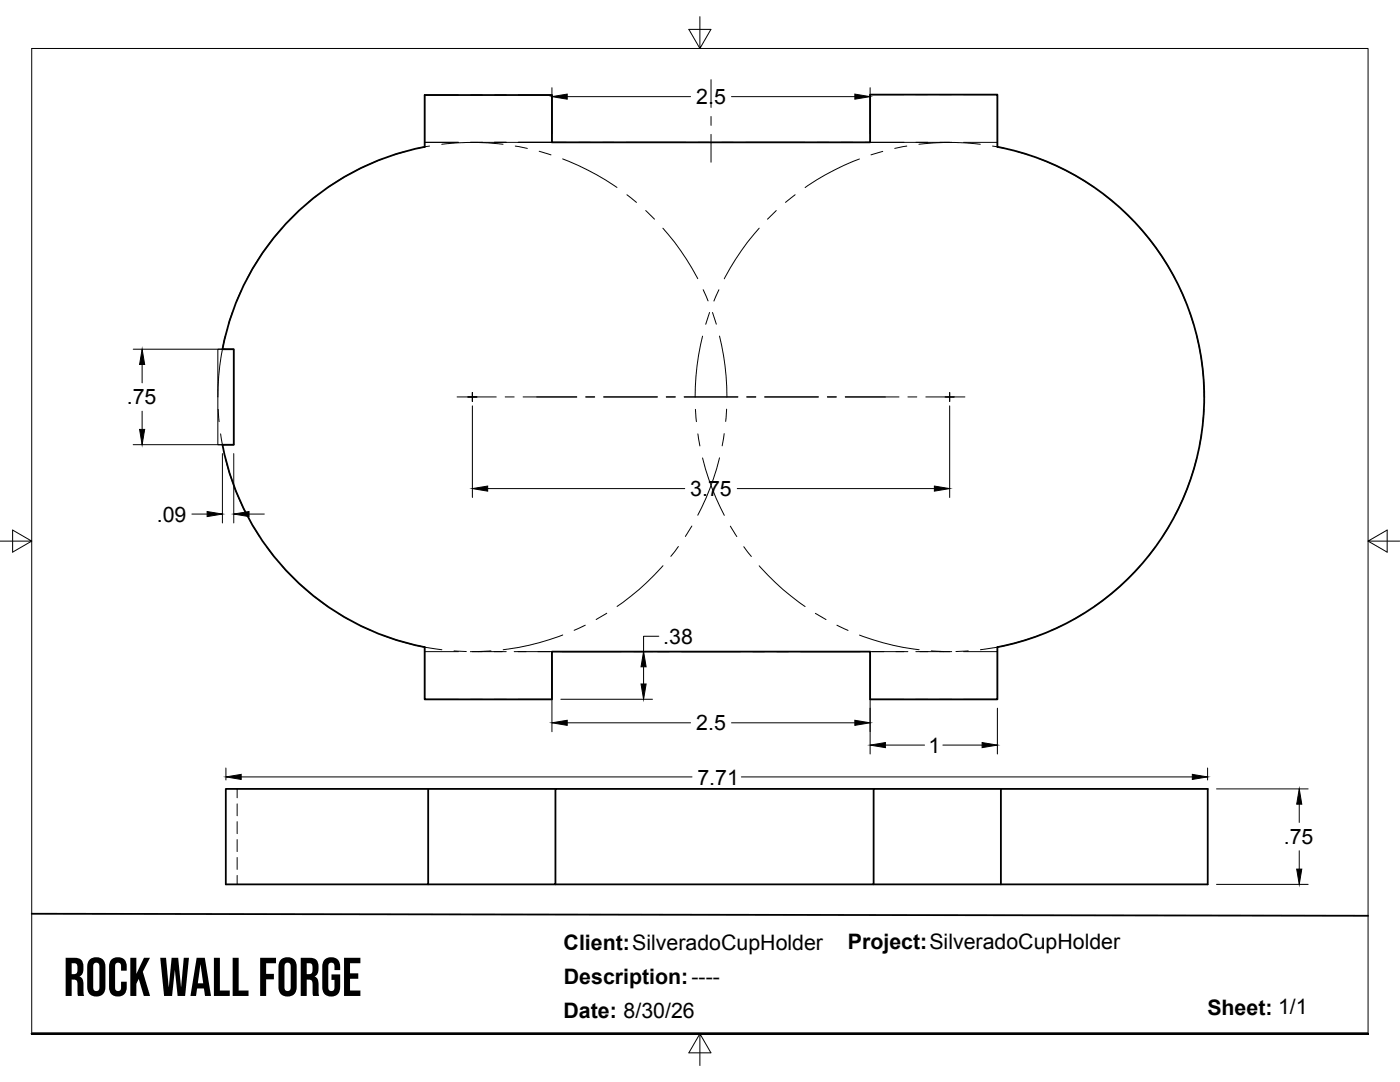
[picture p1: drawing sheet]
<svg xmlns="http://www.w3.org/2000/svg" width="279mm" height="216mm" viewBox="0 0 279 216" stroke-linecap="round" stroke-linejoin="round" font-family="sans-serif">
<!-- layer: Visible -->
<path d="M84.8 29.3v-10.3h25.4v9.4h63.5v-9.5h25.4v10.4M84.8 29.3a50.8 50.8 0 0 0-40.4 40.4h2.3v19.1l-2.3-.1a50.8 50.8 0 0 0 40.4 40.4v10.5h25.4v-9.6h63.5v9.6h25.4v-10.5a50.8 50.8 0 0 0 41.2-49.9 50.8 50.8 0 0 0-41.2-49.9M85.4 157.4h-40.3v19.1h40.3v-19.1h25.4M174.3 157.4h-63.5v19.1h-25.4M199.7 157.4h-25.4v19.1h-63.5M174.3 176.5h25.4v-19.1h41.3v19.1h-41.3" fill="none" stroke="#000" stroke-width=".36"/>
<!-- layer: Reference -->
<g fill="none" stroke="#000" stroke-width=".2">
<path d="M91.5 19h-6.7v10.4M93.9 19h2.4M98.6 19h2.4M103.4 19h6.8v9.4M180.4 18.9h-6.7v9.5M182.8 18.9h2.4M187.5 18.9h2.4M192.3 18.9h6.8v10.4M63.4 38.9l-1.9 1.5M76.3 31.7a49.6 49.6 0 0 0-10.9 5.7M80.9 30.2l-2.3 .7M84.8 28.4h6.7"/>
<path d="M85.7 29.1l-2.4 .5M88.2 28.8l.9-.1a50.6 50.6 0 0 1 11.3 .1M93.9 28.4h19.2M102.8 29.1l2.4 .5M107.6 30.2l2.4 .7M112.3 31.7l1.2 .5a51.3 51.3 0 0 1 9.6 5.2M115.4 28.4h2.4M120.2 28.4h2.4M125 28.4h11.9M125.1 38.9l1.9 1.5M139.3 28.4h2.3M144 28.4h2.4"/>
<path d="M148.8 28.4h11.9M158.7 38.9l-1.9 1.5M163.1 28.4h2.3M167.8 28.4h2.4M171.5 31.7a49.6 49.6 0 0 0-10.8 5.7M172.6 28.4h17.3M176.2 30.2l-2.4 .7M181 29.1l-2.4 .5M183.4 28.8l1-.1a50.6 50.6 0 0 1 11.2 .1M192.3 28.4h6.8M198.1 29.1l2.4 .5M202.9 30.2l2.3 .7"/>
<path d="M207.5 31.7l1.2 .5a51.3 51.3 0 0 1 9.7 5.2M220.4 38.9l1.9 1.5M48.2 57.8l-1 2.3M56.3 45.5a49.5 49.5 0 0 0-7 10.1M59.7 42l-1.8 1.7M128.9 42l1.7 1.7M132.3 45.5a50.1 50.1 0 0 1 7 10.1M140.3 57.8l1 2.2M143.5 57.8l-1 2.3M151.5 45.5a49.5 49.5 0 0 0-7 10.1M154.9 42l-1.7 1.7M224.1 42l1.8 1.7"/>
<path d="M227.5 45.5a50.1 50.1 0 0 1 7 10.1M235.6 57.8l1 2.2M43.5 69.7h3.2v19.1h-3.2zM45 67.1a50.1 50.1 0 0 0-1.5 12.1M46.4 62.4l-.8 2.3M140.2 67.1a50.1 50.1 0 0 0-1.5 12.1M141.6 62.4l-.8 2.3M142.2 62.4l.8 2.3M143.6 67.1a50.4 50.4 0 0 1 1.5 12.1M237.4 62.4l.8 2.3M238.8 67.1a50.4 50.4 0 0 1 1.5 12.1M43.5 81.7l.2 2.4"/>
<path d="M44 86.6l.4 2.4M45 91.4v.1a50.2 50.2 0 0 0 4.3 11.3M138.8 81.7l.2 2.4M139.3 86.6l.4 2.4M140.2 91.4l.1 .1a50.2 50.2 0 0 0 4.2 11.3M143.6 91.4v.1a49.6 49.6 0 0 1-4.3 11.3M144.5 86.5l-.4 2.5M145 81.6l-.2 2.5M238.8 91.4v.1a49.6 49.6 0 0 1-4.3 11.3M239.8 86.5l-.4 2.5M240.3 81.6l-.2 2.5M50.5 105l1.3 2.1"/>
<path d="M53.2 109.1l1.5 1.9M56.3 112.9l.3 .4a48.5 48.5 0 0 0 8.8 7.7M132.3 112.9l-.3 .4a48.1 48.1 0 0 1-8.9 7.7M135.4 109.1l-1.5 1.9M138.1 105l-1.3 2M145.8 105l1.2 2.1M148.4 109.1l1.5 1.9M151.5 112.9l.3 .4a48.5 48.5 0 0 0 8.9 7.7M227.6 112.9l-.4 .4a48.1 48.1 0 0 1-8.8 7.7M230.6 109.1l-1.5 1.9M233.3 105l-1.3 2M67.5 122.4l2.1 1.2"/>
<path d="M71.8 124.8l2.2 1M76.3 126.7l.7 .3a49.1 49.1 0 0 0 11.2 2.6M84.8 129.1v10.5h6.7M84.8 130h6.7M90.6 129.9l2.5 .1M93.9 130h7.1M93.9 139.6h2.4M98 129.9l-2.5 .1M98.6 139.6h2.4M102.6 130h2.4M103.4 130h6.8v9.6h-6.8M107.4 130h2.3"/>
<path d="M112.1 130h11.9M112.3 126.7l-.8 .3a49.5 49.5 0 0 1-11.1 2.6M116.8 124.8l-2.2 1M121.1 122.4l-2.1 1.2M126.4 130h2.4M131.2 130h2.4M136 130h11.8M150.2 130h2.4M155 130h2.4M159.8 130h11.9M162.7 122.4l2.1 1.2M167 124.8l2.2 1"/>
<path d="M171.5 126.7l.8 .3a49.1 49.1 0 0 0 11.1 2.6M181.2 130h-7.5v9.6h6.7M182.8 130h7.1M182.8 139.6h2.4M185.9 129.9l2.4 .1M187.5 139.6h2.4M193.2 129.9l-2.4 .1M199.1 129.1v.9h-6.8M199.1 130v9.6h-6.8M207.6 126.7l-.8 .3a49.5 49.5 0 0 1-11.1 2.6M212 124.8l-2.2 1M216.3 122.4l-2.1 1.2"/>
</g>
<!-- layer: Hidden -->
<path d="M47.3 157.4v1.8M47.3 160.4v2.4M47.3 164v2.3M47.3 167.5v2.4M47.3 171.1v2.4M47.3 174.7v1.8" fill="none" stroke="#000" stroke-width=".2"/>
<!-- layer: Border -->
<path d="M6.3 9.7h266.7v196.6h-266.7zM139.7 3.3v6.4l2.2-3.8h-4.4l2.2 3.8M0 108h6.3l-3.8-2.2v4.4l3.8-2.2M273 108l3.8 2.2v-4.4l-3.8 2.2h6.4M139.7 206.3l-2.2 3.8h4.4l-2.2-3.8v6.3" fill="none" stroke="#000" stroke-width=".2"/>
<!-- layer: Titleblock -->
<path d="M6.3 182.3l266.7 .4M6.3 206.3h266.7z" fill="none" stroke="#000" stroke-width=".36"/>
<!-- layer: Smart Centers -->
<g fill="none" stroke="#000" stroke-width=".2">
<path d="M141.9 15.9v5.5M141.9 23.2v1.8M141.9 26.8v5.6M91.2 79.2h7.8M94.3 78.3v1.8M100.8 79.2h1.8M104.4 79.2h10.7M116.9 79.2h1.8M120.5 79.2h10.7M133 79.2h1.8M136.5 79.2h10.8M149 79.2h1.8"/>
<path d="M152.6 79.2h10.7M165.1 79.2h1.8M168.7 79.2h10.7M181.2 79.2h1.8M184.8 79.2h7.8M189.5 78.3v1.8"/>
</g>
<!-- layer: FD_Dimensions -->
<g fill="none" stroke="#000" stroke-width=".2">
<path d="M110.2 17.5v9.1M113.2 19.3h24.6M146 19.3h24.6M173.7 17.5v9.1M26.6 69.7h18.3M28.4 72.7v3.7M26.6 88.7h18.3M28.4 82v3.7M44.4 90.5v13.9M46.7 90.5v13.9M94.3 81v18.3M97.3 97.5h39.4"/>
<path d="M147.1 97.5h39.4M189.5 81v18.3M38.3 102.6h3M49.7 102.6h3M110.2 131.8v14.2M111.9 139.5h18.3M111.9 130h18.3M128.4 133.1v3.4M131.5 127h-3.1v3M173.7 131.8v18.7M45.1 153.2v2.4M48.1 155h90"/>
<path d="M113.2 144.2h24.6M146 144.2h24.6M148 155h90M176.7 148.7h7.8M188.2 148.7h7.8M199.1 141.3v9.2M241 153.2v2.4M242.8 157.4h18.3M242.8 176.5h18.3M259.3 160.5v3.6M259.3 169.8v3.6"/>
</g>
<g fill="#000" stroke="#000" stroke-width=".2">
<path d="M110.2 19.3l3-.5v1zM170.6 18.8l3.1 .5-3.1 .5zM28.4 69.7l.5 3h-1zM27.9 85.7h1l-.5 3zM94.3 97.5l3-.5v1zM186.5 97l3 .5-3 .5zM41.3 102.1l3.1 .5-3.1 .5zM46.7 102.6l3-.5v1zM127.9 136.5h1l-.5 3zM128.4 130l.5 3.1h-1zM45.1 155l3-.5v1zM110.2 144.2l3-.5v1z"/>
<path d="M170.6 143.7l3.1 .5-3.1 .5zM173.7 148.7l3-.5v1zM196 148.2l3.1 .5-3.1 .5zM238 154.5l3 .5-3 .5zM258.8 173.4h1l-.5 3.1zM259.3 157.4l.5 3.1h-1z"/>
</g>
<text font-size="10.9" x="12.7" y="198.7">Rock Wall Forge</text>
<g font-size="4.3">
<text x="139" y="20.8">2.5</text>
<text x="25.3" y="80.7">.75</text>
<text x="137.8" y="99">3.75</text>
<text x="31.3" y="104.1">.09</text>
<text x="132.4" y="128.5">.38</text>
<text x="139" y="145.7">2.5</text>
<text x="185.3" y="150.2">1</text>
<text x="139.2" y="156.5">7.71</text>
<text x="256.2" y="168.4">.75</text>
<text x="112.5" y="189.5">Client:SilveradoCupHolder</text>
<text x="169.2" y="189.4">Project:SilveradoCupHolder</text>
<text x="112.5" y="196.3">Description:----</text>
<text x="112.5" y="203.1">Date: 8/30/26</text>
<text x="241" y="202.6">Sheet: 1/1</text>
</g>
</svg>
